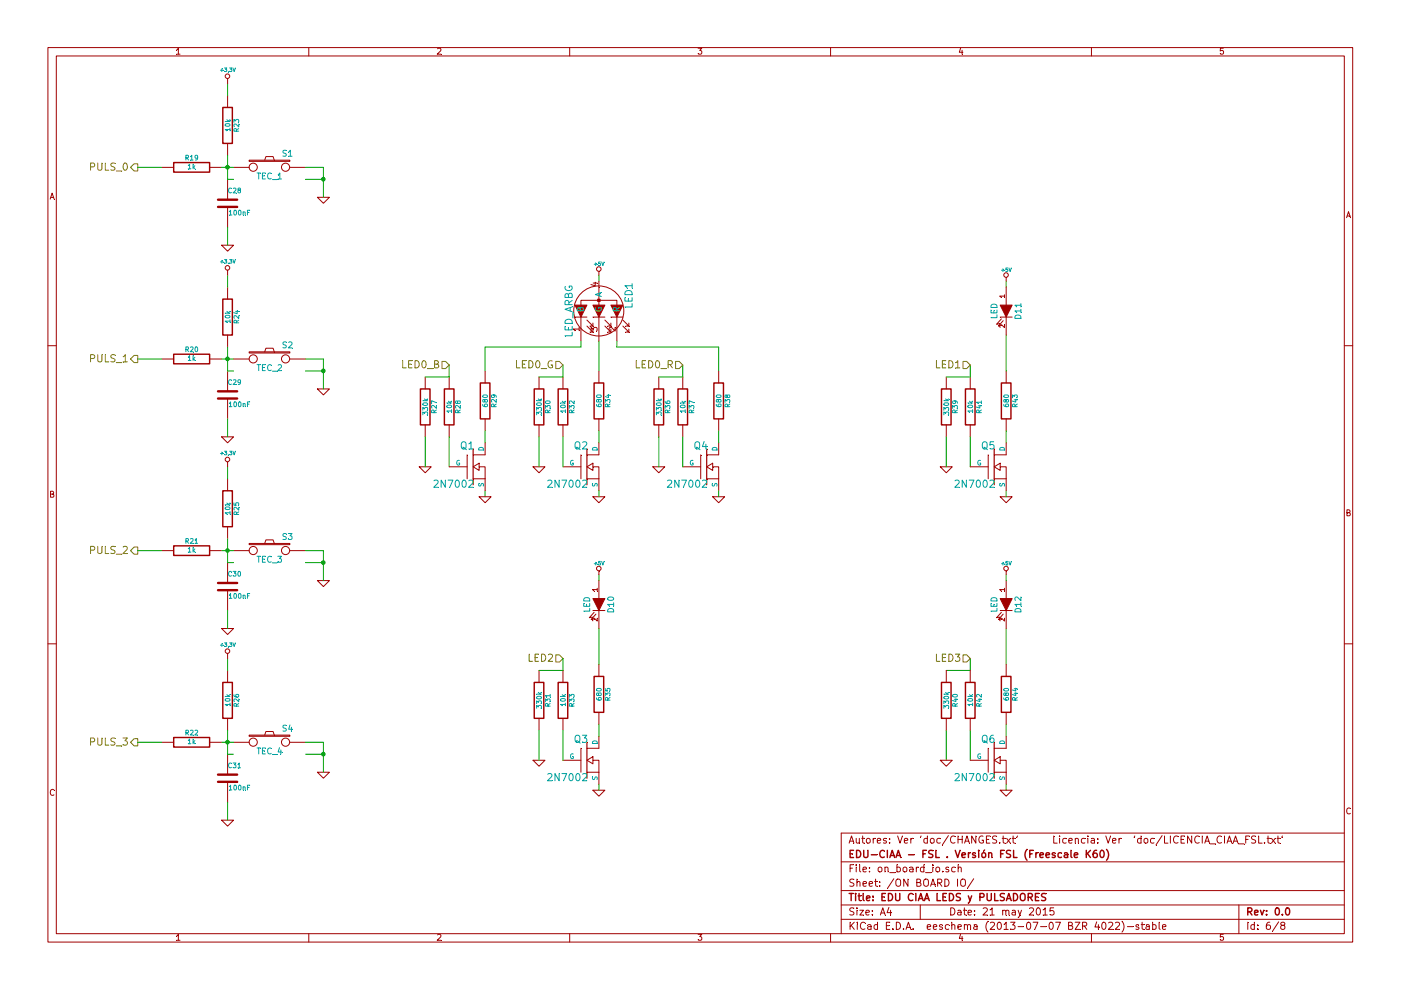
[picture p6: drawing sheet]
EESchema Schematic File Version 2
LIBS:edu-ciaa-fsl
LIBS:EDU_CIAA_K60-cache
EELAYER 27 0
EELAYER END
$Descr A4 11693 8268
encoding utf-8
Sheet 6 8
Title "EDU CIAA LEDS y PULSADORES"
Date "21 may 2015"
Rev "0.0"
Comp "EDU-CIAA - FSL . Versión FSL (Freescale K60)"
Comment1 "Autores: Ver 'doc/CHANGES.txt'      Licencia: Ver  'doc/LICENCIA_CIAA_FSL.txt'"
Comment2 ""
Comment3 ""
Comment4 ""
$EndDescr
$Comp
L SW_PUSH S1
U 1 1
P 2250 1400
F 0 "S1" H 2400 1510 50  0000 C CNN
F 1 "TEC_1" H 2250 1320 50  0000 C CNN
F 2 "PUSH_SWITCH_THT" H 2250 1400 60  0001 C CNN
F 3 "ENG_CD_1825910_C7_baseFilename.pdf" H 2250 1400 60  0001 C CNN
F 4 "SWITCH TACTILE SPST-NO 0.05A 24V" H 2250 1400 60  0001 C CNN "Descripción"
F 5 "TE Connectivity" H 2250 1400 60  0001 C CNN "Fabricante"
F 6 "1825910-7" H 2250 1400 60  0001 C CNN "Nro de parte"
F 7 "../PCN/EDU-NXP/Datasheets" H 2250 1400 60  0001 C CNN "Path datasheet"
F 8 "450-1804-ND" H 2250 1400 60  0001 C CNN "Digikey"
F 9 "~" H 2250 1400 60  0001 C CNN "Footprint"
	1    2250 1400
	1    0    0    -1  
$EndComp
Text HLabel 1150 1400 0    60   Output ~ 0
PULS_0
$Comp
L R R19
U 1 1
P 1600 1400
F 0 "R19" V 1680 1400 40  0000 C CNN
F 1 "1k" V 1607 1401 40  0000 C CNN
F 2 "SM0805" V 5430 4400 30  0001 C CNN
F 3 "RC0805 Pb Free.pdf" H 5500 4400 30  0001 C CNN
F 4 "RES 1K OHM 1/8W 5% 0805 SMD" V 5500 4400 60  0001 C CNN "Descripción"
F 5 "Yageo" V 5500 4400 60  0001 C CNN "Fabricante"
F 6 "RC0805JR-071KL" V 5500 4400 60  0001 C CNN "Nro de parte"
F 7 "..PCB/EDU-NXP/Datasheets" V 5500 4400 60  0001 C CNN "Path datasheet"
F 8 "311-1.0KARCT-ND" V 5500 4400 60  0001 C CNN "Digikey"
F 9 "0805" V 5500 4400 60  0001 C CNN "Footprint"
	1    1600 1400
	0    -1   -1   0   
$EndComp
Wire Wire Line
	1850 1400 1950 1400
Wire Wire Line
	1350 1400 1150 1400
Text HLabel 4700 5500 0    60   Input ~ 0
LED2
$Comp
L GND #PWR094
U 1 1
P 1900 2050
F 0 "#PWR094" H 1900 2050 30  0001 C CNN
F 1 "GND" H 1900 1980 30  0001 C CNN
F 2 "" H 1900 2050 60  0000 C CNN
F 3 "" H 1900 2050 60  0000 C CNN
	1    1900 2050
	1    0    0    -1  
$EndComp
$Comp
L R R23
U 1 1
P 1900 1050
F 0 "R23" V 1980 1050 40  0000 C CNN
F 1 "10k" V 1907 1051 40  0000 C CNN
F 2 "SM0805" V 1230 4900 30  0001 C CNN
F 3 "AOA0000CE1.pdf" H 1300 4900 30  0001 C CNN
F 4 "RES 10K OHM 1/8W 5% 0805 SMD" V 1300 4900 60  0001 C CNN "Descripción"
F 5 "Panasonic Electronic Components" V 1300 4900 60  0001 C CNN "Fabricante"
F 6 "ERJ-6GEYJ103V" V 1300 4900 60  0001 C CNN "Nro de parte"
F 7 "..PCB/EDU-NXP/Datasheets" V 1300 4900 60  0001 C CNN "Path datasheet"
F 8 "P10KACT-ND" V 1300 4900 60  0001 C CNN "Digikey"
F 9 "0805" V 1300 4900 60  0001 C CNN "Footprint"
	1    1900 1050
	1    0    0    -1  
$EndComp
$Comp
L C C28
U 1 1
P 1900 1700
F 0 "C28" H 1900 1800 40  0000 L CNN
F 1 "100nF" H 1906 1615 40  0000 L CNN
F 2 "c_0805" H 1238 5700 30  0001 C CNN
F 3 "KEM_C1002_X7R_SMD.pdf" H 1200 5850 60  0001 C CNN
F 4 "CAP CER 0.1UF 16V 10% X7R 0805" H 1200 5850 60  0001 C CNN "Descripción"
F 5 "Kemet" H 1200 5850 60  0001 C CNN "Fabricante"
F 6 "C0805C104K4RACTU" H 1200 5850 60  0001 C CNN "Nro de Parte"
F 7 "..PCB/EDU-NXP/Datasheets" H 1200 5850 60  0001 C CNN "Path datasheet"
F 8 "399-1167-1-ND" H 1200 5850 60  0001 C CNN "Digikey"
F 9 "0805" H 1200 5850 60  0001 C CNN "Footprint"
	1    1900 1700
	1    0    0    -1  
$EndComp
Wire Wire Line
	1900 1900 1900 2050
$Comp
L GND #PWR095
U 1 1
P 2700 1650
F 0 "#PWR095" H 2700 1650 30  0001 C CNN
F 1 "GND" H 2700 1580 30  0001 C CNN
F 2 "" H 2700 1650 60  0000 C CNN
F 3 "" H 2700 1650 60  0000 C CNN
	1    2700 1650
	1    0    0    -1  
$EndComp
Wire Wire Line
	2550 1400 2700 1400
Wire Wire Line
	2700 1400 2700 1650
Wire Wire Line
	1900 1300 1900 1500
Connection ~ 1900 1400
Wire Wire Line
	1900 800  1900 700 
$Comp
L +3,3V #PWR096
U 1 1
P 1900 700
F 0 "#PWR096" H 1900 660 30  0001 C CNN
F 1 "+3,3V" H 1900 810 30  0000 C CNN
F 2 "" H 1900 700 60  0000 C CNN
F 3 "" H 1900 700 60  0000 C CNN
	1    1900 700 
	1    0    0    -1  
$EndComp
$Comp
L SW_PUSH S2
U 1 1
P 2250 3000
F 0 "S2" H 2400 3110 50  0000 C CNN
F 1 "TEC_2" H 2250 2920 50  0000 C CNN
F 2 "PUSH_SWITCH_THT" H 2250 1400 60  0001 C CNN
F 3 "ENG_CD_1825910_C7_baseFilename.pdf" H 2250 1400 60  0001 C CNN
F 4 "SWITCH TACTILE SPST-NO 0.05A 24V" H 2250 1400 60  0001 C CNN "Descripción"
F 5 "TE Connectivity" H 2250 1400 60  0001 C CNN "Fabricante"
F 6 "1825910-7" H 2250 1400 60  0001 C CNN "Nro de parte"
F 7 "../PCN/EDU-NXP/Datasheets" H 2250 1400 60  0001 C CNN "Path datasheet"
F 8 "450-1804-ND" H 2250 1400 60  0001 C CNN "Digikey"
F 9 "~" H 2250 1400 60  0001 C CNN "Footprint"
	1    2250 3000
	1    0    0    -1  
$EndComp
Text HLabel 1150 3000 0    60   Output ~ 0
PULS_1
$Comp
L R R20
U 1 1
P 1600 3000
F 0 "R20" V 1680 3000 40  0000 C CNN
F 1 "1k" V 1607 3001 40  0000 C CNN
F 2 "SM0805" V 5430 4400 30  0001 C CNN
F 3 "RC0805 Pb Free.pdf" H 5500 4400 30  0001 C CNN
F 4 "RES 1K OHM 1/8W 5% 0805 SMD" V 5500 4400 60  0001 C CNN "Descripción"
F 5 "Yageo" V 5500 4400 60  0001 C CNN "Fabricante"
F 6 "RC0805JR-071KL" V 5500 4400 60  0001 C CNN "Nro de parte"
F 7 "..PCB/EDU-NXP/Datasheets" V 5500 4400 60  0001 C CNN "Path datasheet"
F 8 "311-1.0KARCT-ND" V 5500 4400 60  0001 C CNN "Digikey"
F 9 "0805" V 5500 4400 60  0001 C CNN "Footprint"
	1    1600 3000
	0    -1   -1   0   
$EndComp
Wire Wire Line
	1850 3000 1950 3000
Wire Wire Line
	1350 3000 1150 3000
$Comp
L GND #PWR097
U 1 1
P 1900 3650
F 0 "#PWR097" H 1900 3650 30  0001 C CNN
F 1 "GND" H 1900 3580 30  0001 C CNN
F 2 "" H 1900 3650 60  0000 C CNN
F 3 "" H 1900 3650 60  0000 C CNN
	1    1900 3650
	1    0    0    -1  
$EndComp
$Comp
L R R24
U 1 1
P 1900 2650
F 0 "R24" V 1980 2650 40  0000 C CNN
F 1 "10k" V 1907 2651 40  0000 C CNN
F 2 "SM0805" V 1230 4900 30  0001 C CNN
F 3 "AOA0000CE1.pdf" H 1300 4900 30  0001 C CNN
F 4 "RES 10K OHM 1/8W 5% 0805 SMD" V 1300 4900 60  0001 C CNN "Descripción"
F 5 "Panasonic Electronic Components" V 1300 4900 60  0001 C CNN "Fabricante"
F 6 "ERJ-6GEYJ103V" V 1300 4900 60  0001 C CNN "Nro de parte"
F 7 "..PCB/EDU-NXP/Datasheets" V 1300 4900 60  0001 C CNN "Path datasheet"
F 8 "P10KACT-ND" V 1300 4900 60  0001 C CNN "Digikey"
F 9 "0805" V 1300 4900 60  0001 C CNN "Footprint"
	1    1900 2650
	1    0    0    -1  
$EndComp
$Comp
L C C29
U 1 1
P 1900 3300
F 0 "C29" H 1900 3400 40  0000 L CNN
F 1 "100nF" H 1906 3215 40  0000 L CNN
F 2 "c_0805" H 1238 5700 30  0001 C CNN
F 3 "KEM_C1002_X7R_SMD.pdf" H 1200 5850 60  0001 C CNN
F 4 "CAP CER 0.1UF 16V 10% X7R 0805" H 1200 5850 60  0001 C CNN "Descripción"
F 5 "Kemet" H 1200 5850 60  0001 C CNN "Fabricante"
F 6 "C0805C104K4RACTU" H 1200 5850 60  0001 C CNN "Nro de Parte"
F 7 "..PCB/EDU-NXP/Datasheets" H 1200 5850 60  0001 C CNN "Path datasheet"
F 8 "399-1167-1-ND" H 1200 5850 60  0001 C CNN "Digikey"
F 9 "0805" H 1200 5850 60  0001 C CNN "Footprint"
	1    1900 3300
	1    0    0    -1  
$EndComp
Wire Wire Line
	1900 3500 1900 3650
$Comp
L GND #PWR098
U 1 1
P 2700 3250
F 0 "#PWR098" H 2700 3250 30  0001 C CNN
F 1 "GND" H 2700 3180 30  0001 C CNN
F 2 "" H 2700 3250 60  0000 C CNN
F 3 "" H 2700 3250 60  0000 C CNN
	1    2700 3250
	1    0    0    -1  
$EndComp
Wire Wire Line
	2550 3000 2700 3000
Wire Wire Line
	2700 3000 2700 3250
Wire Wire Line
	1900 2900 1900 3100
Connection ~ 1900 3000
Wire Wire Line
	1900 2400 1900 2300
$Comp
L +3,3V #PWR099
U 1 1
P 1900 2300
F 0 "#PWR099" H 1900 2260 30  0001 C CNN
F 1 "+3,3V" H 1900 2410 30  0000 C CNN
F 2 "" H 1900 2300 60  0000 C CNN
F 3 "" H 1900 2300 60  0000 C CNN
	1    1900 2300
	1    0    0    -1  
$EndComp
$Comp
L SW_PUSH S3
U 1 1
P 2250 4600
F 0 "S3" H 2400 4710 50  0000 C CNN
F 1 "TEC_3" H 2250 4520 50  0000 C CNN
F 2 "PUSH_SWITCH_THT" H 2250 1400 60  0001 C CNN
F 3 "ENG_CD_1825910_C7_baseFilename.pdf" H 2250 1400 60  0001 C CNN
F 4 "SWITCH TACTILE SPST-NO 0.05A 24V" H 2250 1400 60  0001 C CNN "Descripción"
F 5 "TE Connectivity" H 2250 1400 60  0001 C CNN "Fabricante"
F 6 "1825910-7" H 2250 1400 60  0001 C CNN "Nro de parte"
F 7 "../PCN/EDU-NXP/Datasheets" H 2250 1400 60  0001 C CNN "Path datasheet"
F 8 "450-1804-ND" H 2250 1400 60  0001 C CNN "Digikey"
F 9 "~" H 2250 1400 60  0001 C CNN "Footprint"
	1    2250 4600
	1    0    0    -1  
$EndComp
Text HLabel 1150 4600 0    60   Output ~ 0
PULS_2
$Comp
L R R21
U 1 1
P 1600 4600
F 0 "R21" V 1680 4600 40  0000 C CNN
F 1 "1k" V 1607 4601 40  0000 C CNN
F 2 "SM0805" V 5430 4400 30  0001 C CNN
F 3 "RC0805 Pb Free.pdf" H 5500 4400 30  0001 C CNN
F 4 "RES 1K OHM 1/8W 5% 0805 SMD" V 5500 4400 60  0001 C CNN "Descripción"
F 5 "Yageo" V 5500 4400 60  0001 C CNN "Fabricante"
F 6 "RC0805JR-071KL" V 5500 4400 60  0001 C CNN "Nro de parte"
F 7 "..PCB/EDU-NXP/Datasheets" V 5500 4400 60  0001 C CNN "Path datasheet"
F 8 "311-1.0KARCT-ND" V 5500 4400 60  0001 C CNN "Digikey"
F 9 "0805" V 5500 4400 60  0001 C CNN "Footprint"
	1    1600 4600
	0    -1   -1   0   
$EndComp
Wire Wire Line
	1850 4600 1950 4600
Wire Wire Line
	1350 4600 1150 4600
$Comp
L GND #PWR0100
U 1 1
P 1900 5250
F 0 "#PWR0100" H 1900 5250 30  0001 C CNN
F 1 "GND" H 1900 5180 30  0001 C CNN
F 2 "" H 1900 5250 60  0000 C CNN
F 3 "" H 1900 5250 60  0000 C CNN
	1    1900 5250
	1    0    0    -1  
$EndComp
$Comp
L R R25
U 1 1
P 1900 4250
F 0 "R25" V 1980 4250 40  0000 C CNN
F 1 "10k" V 1907 4251 40  0000 C CNN
F 2 "SM0805" V 1230 4900 30  0001 C CNN
F 3 "AOA0000CE1.pdf" H 1300 4900 30  0001 C CNN
F 4 "RES 10K OHM 1/8W 5% 0805 SMD" V 1300 4900 60  0001 C CNN "Descripción"
F 5 "Panasonic Electronic Components" V 1300 4900 60  0001 C CNN "Fabricante"
F 6 "ERJ-6GEYJ103V" V 1300 4900 60  0001 C CNN "Nro de parte"
F 7 "..PCB/EDU-NXP/Datasheets" V 1300 4900 60  0001 C CNN "Path datasheet"
F 8 "P10KACT-ND" V 1300 4900 60  0001 C CNN "Digikey"
F 9 "0805" V 1300 4900 60  0001 C CNN "Footprint"
	1    1900 4250
	1    0    0    -1  
$EndComp
$Comp
L C C30
U 1 1
P 1900 4900
F 0 "C30" H 1900 5000 40  0000 L CNN
F 1 "100nF" H 1906 4815 40  0000 L CNN
F 2 "c_0805" H 1238 5700 30  0001 C CNN
F 3 "KEM_C1002_X7R_SMD.pdf" H 1200 5850 60  0001 C CNN
F 4 "CAP CER 0.1UF 16V 10% X7R 0805" H 1200 5850 60  0001 C CNN "Descripción"
F 5 "Kemet" H 1200 5850 60  0001 C CNN "Fabricante"
F 6 "C0805C104K4RACTU" H 1200 5850 60  0001 C CNN "Nro de Parte"
F 7 "..PCB/EDU-NXP/Datasheets" H 1200 5850 60  0001 C CNN "Path datasheet"
F 8 "399-1167-1-ND" H 1200 5850 60  0001 C CNN "Digikey"
F 9 "0805" H 1200 5850 60  0001 C CNN "Footprint"
	1    1900 4900
	1    0    0    -1  
$EndComp
Wire Wire Line
	1900 5100 1900 5250
$Comp
L GND #PWR0101
U 1 1
P 2700 4850
F 0 "#PWR0101" H 2700 4850 30  0001 C CNN
F 1 "GND" H 2700 4780 30  0001 C CNN
F 2 "" H 2700 4850 60  0000 C CNN
F 3 "" H 2700 4850 60  0000 C CNN
	1    2700 4850
	1    0    0    -1  
$EndComp
Wire Wire Line
	2550 4600 2700 4600
Wire Wire Line
	2700 4600 2700 4850
Wire Wire Line
	1900 4500 1900 4700
Connection ~ 1900 4600
Wire Wire Line
	1900 4000 1900 3900
$Comp
L +3,3V #PWR0102
U 1 1
P 1900 3900
F 0 "#PWR0102" H 1900 3860 30  0001 C CNN
F 1 "+3,3V" H 1900 4010 30  0000 C CNN
F 2 "" H 1900 3900 60  0000 C CNN
F 3 "" H 1900 3900 60  0000 C CNN
	1    1900 3900
	1    0    0    -1  
$EndComp
$Comp
L SW_PUSH S4
U 1 1
P 2250 6200
F 0 "S4" H 2400 6310 50  0000 C CNN
F 1 "TEC_4" H 2250 6120 50  0000 C CNN
F 2 "PUSH_SWITCH_THT" H 2250 1400 60  0001 C CNN
F 3 "ENG_CD_1825910_C7_baseFilename.pdf" H 2250 1400 60  0001 C CNN
F 4 "SWITCH TACTILE SPST-NO 0.05A 24V" H 2250 1400 60  0001 C CNN "Descripción"
F 5 "TE Connectivity" H 2250 1400 60  0001 C CNN "Fabricante"
F 6 "1825910-7" H 2250 1400 60  0001 C CNN "Nro de parte"
F 7 "../PCN/EDU-NXP/Datasheets" H 2250 1400 60  0001 C CNN "Path datasheet"
F 8 "450-1804-ND" H 2250 1400 60  0001 C CNN "Digikey"
F 9 "~" H 2250 1400 60  0001 C CNN "Footprint"
	1    2250 6200
	1    0    0    -1  
$EndComp
Text HLabel 1150 6200 0    60   Output ~ 0
PULS_3
$Comp
L R R22
U 1 1
P 1600 6200
F 0 "R22" V 1680 6200 40  0000 C CNN
F 1 "1k" V 1607 6201 40  0000 C CNN
F 2 "SM0805" V 5430 4400 30  0001 C CNN
F 3 "RC0805 Pb Free.pdf" H 5500 4400 30  0001 C CNN
F 4 "RES 1K OHM 1/8W 5% 0805 SMD" V 5500 4400 60  0001 C CNN "Descripción"
F 5 "Yageo" V 5500 4400 60  0001 C CNN "Fabricante"
F 6 "RC0805JR-071KL" V 5500 4400 60  0001 C CNN "Nro de parte"
F 7 "..PCB/EDU-NXP/Datasheets" V 5500 4400 60  0001 C CNN "Path datasheet"
F 8 "311-1.0KARCT-ND" V 5500 4400 60  0001 C CNN "Digikey"
F 9 "0805" V 5500 4400 60  0001 C CNN "Footprint"
	1    1600 6200
	0    -1   -1   0   
$EndComp
Wire Wire Line
	1850 6200 1950 6200
Wire Wire Line
	1350 6200 1150 6200
$Comp
L GND #PWR0103
U 1 1
P 1900 6850
F 0 "#PWR0103" H 1900 6850 30  0001 C CNN
F 1 "GND" H 1900 6780 30  0001 C CNN
F 2 "" H 1900 6850 60  0000 C CNN
F 3 "" H 1900 6850 60  0000 C CNN
	1    1900 6850
	1    0    0    -1  
$EndComp
$Comp
L R R26
U 1 1
P 1900 5850
F 0 "R26" V 1980 5850 40  0000 C CNN
F 1 "10k" V 1907 5851 40  0000 C CNN
F 2 "SM0805" V 1230 4900 30  0001 C CNN
F 3 "AOA0000CE1.pdf" H 1300 4900 30  0001 C CNN
F 4 "RES 10K OHM 1/8W 5% 0805 SMD" V 1300 4900 60  0001 C CNN "Descripción"
F 5 "Panasonic Electronic Components" V 1300 4900 60  0001 C CNN "Fabricante"
F 6 "ERJ-6GEYJ103V" V 1300 4900 60  0001 C CNN "Nro de parte"
F 7 "..PCB/EDU-NXP/Datasheets" V 1300 4900 60  0001 C CNN "Path datasheet"
F 8 "P10KACT-ND" V 1300 4900 60  0001 C CNN "Digikey"
F 9 "0805" V 1300 4900 60  0001 C CNN "Footprint"
	1    1900 5850
	1    0    0    -1  
$EndComp
$Comp
L C C31
U 1 1
P 1900 6500
F 0 "C31" H 1900 6600 40  0000 L CNN
F 1 "100nF" H 1906 6415 40  0000 L CNN
F 2 "c_0805" H 1238 5700 30  0001 C CNN
F 3 "KEM_C1002_X7R_SMD.pdf" H 1200 5850 60  0001 C CNN
F 4 "CAP CER 0.1UF 16V 10% X7R 0805" H 1200 5850 60  0001 C CNN "Descripción"
F 5 "Kemet" H 1200 5850 60  0001 C CNN "Fabricante"
F 6 "C0805C104K4RACTU" H 1200 5850 60  0001 C CNN "Nro de Parte"
F 7 "..PCB/EDU-NXP/Datasheets" H 1200 5850 60  0001 C CNN "Path datasheet"
F 8 "399-1167-1-ND" H 1200 5850 60  0001 C CNN "Digikey"
F 9 "0805" H 1200 5850 60  0001 C CNN "Footprint"
	1    1900 6500
	1    0    0    -1  
$EndComp
Wire Wire Line
	1900 6700 1900 6850
$Comp
L GND #PWR0104
U 1 1
P 2700 6450
F 0 "#PWR0104" H 2700 6450 30  0001 C CNN
F 1 "GND" H 2700 6380 30  0001 C CNN
F 2 "" H 2700 6450 60  0000 C CNN
F 3 "" H 2700 6450 60  0000 C CNN
	1    2700 6450
	1    0    0    -1  
$EndComp
Wire Wire Line
	2550 6200 2700 6200
Wire Wire Line
	2700 6200 2700 6450
Wire Wire Line
	1900 6100 1900 6300
Connection ~ 1900 6200
Wire Wire Line
	1900 5600 1900 5500
$Comp
L +3,3V #PWR0105
U 1 1
P 1900 5500
F 0 "#PWR0105" H 1900 5460 30  0001 C CNN
F 1 "+3,3V" H 1900 5610 30  0000 C CNN
F 2 "" H 1900 5500 60  0000 C CNN
F 3 "" H 1900 5500 60  0000 C CNN
	1    1900 5500
	1    0    0    -1  
$EndComp
$Comp
L R R41
U 1 1
P 8100 3400
F 0 "R41" V 8180 3400 40  0000 C CNN
F 1 "10k" V 8107 3401 40  0000 C CNN
F 2 "SM0805" V 1230 4900 30  0001 C CNN
F 3 "AOA0000CE1.pdf" H 1300 4900 30  0001 C CNN
F 4 "RES 10K OHM 1/8W 5% 0805 SMD" V 1300 4900 60  0001 C CNN "Descripción"
F 5 "Panasonic Electronic Components" V 1300 4900 60  0001 C CNN "Fabricante"
F 6 "ERJ-6GEYJ103V" V 1300 4900 60  0001 C CNN "Nro de parte"
F 7 "..PCB/EDU-NXP/Datasheets" V 1300 4900 60  0001 C CNN "Path datasheet"
F 8 "P10KACT-ND" V 1300 4900 60  0001 C CNN "Digikey"
F 9 "0805" V 1300 4900 60  0001 C CNN "Footprint"
	1    8100 3400
	1    0    0    -1  
$EndComp
$Comp
L GND #PWR0106
U 1 1
P 8400 4150
F 0 "#PWR0106" H 8400 4150 30  0001 C CNN
F 1 "GND" H 8400 4080 30  0001 C CNN
F 2 "" H 8400 4150 60  0000 C CNN
F 3 "" H 8400 4150 60  0000 C CNN
	1    8400 4150
	1    0    0    -1  
$EndComp
Wire Wire Line
	8400 4100 8400 4150
$Comp
L R R43
U 1 1
P 8400 3350
F 0 "R43" V 8480 3350 40  0000 C CNN
F 1 "680" V 8407 3351 40  0000 C CNN
F 2 "SM0805" V 3980 3350 30  0001 C CNN
F 3 "RR Series Resistor Specifications.pdf" H 4050 3350 30  0001 C CNN
F 4 "RES 680 OHM 1/10W .5% 0805 SMD" V 4050 3350 60  0001 C CNN "Descripción"
F 5 "Susumu" V 4050 3350 60  0001 C CNN "Fabricante"
F 6 "RR1220P-681-D" V 4050 3350 60  0001 C CNN "Nro de parte"
F 7 "..PCB/EDU-NXP/Datasheets" V 4050 3350 60  0001 C CNN "Path datasheet"
F 8 "RR12P680DCT-ND" V 4050 3350 60  0001 C CNN "Digikey"
F 9 "0805" V 4050 3350 60  0001 C CNN "Footprint"
	1    8400 3350
	1    0    0    -1  
$EndComp
Wire Wire Line
	8400 3700 8400 3600
Wire Wire Line
	8400 2800 8400 3100
Wire Wire Line
	8100 3900 8100 3650
Wire Wire Line
	8100 3050 8100 3150
$Comp
L R R28
U 1 1
P 3750 3400
F 0 "R28" V 3830 3400 40  0000 C CNN
F 1 "10k" V 3757 3401 40  0000 C CNN
F 2 "SM0805" V 1230 4900 30  0001 C CNN
F 3 "AOA0000CE1.pdf" H 1300 4900 30  0001 C CNN
F 4 "RES 10K OHM 1/8W 5% 0805 SMD" V 1300 4900 60  0001 C CNN "Descripción"
F 5 "Panasonic Electronic Components" V 1300 4900 60  0001 C CNN "Fabricante"
F 6 "ERJ-6GEYJ103V" V 1300 4900 60  0001 C CNN "Nro de parte"
F 7 "..PCB/EDU-NXP/Datasheets" V 1300 4900 60  0001 C CNN "Path datasheet"
F 8 "P10KACT-ND" V 1300 4900 60  0001 C CNN "Digikey"
F 9 "0805" V 1300 4900 60  0001 C CNN "Footprint"
	1    3750 3400
	1    0    0    -1  
$EndComp
$Comp
L R R29
U 1 1
P 4050 3350
F 0 "R29" V 4130 3350 40  0000 C CNN
F 1 "680" V 4057 3351 40  0000 C CNN
F 2 "SM0805" V 3980 3350 30  0001 C CNN
F 3 "RR Series Resistor Specifications.pdf" H 4050 3350 30  0001 C CNN
F 4 "RES 680 OHM 1/10W .5% 0805 SMD" V 4050 3350 60  0001 C CNN "Descripción"
F 5 "Susumu" V 4050 3350 60  0001 C CNN "Fabricante"
F 6 "RR1220P-681-D" V 4050 3350 60  0001 C CNN "Nro de parte"
F 7 "..PCB/EDU-NXP/Datasheets" V 4050 3350 60  0001 C CNN "Path datasheet"
F 8 "RR12P680DCT-ND" V 4050 3350 60  0001 C CNN "Digikey"
F 9 "0805" V 4050 3350 60  0001 C CNN "Footprint"
	1    4050 3350
	1    0    0    -1  
$EndComp
Wire Wire Line
	4050 3700 4050 3600
Wire Wire Line
	4050 2900 4050 3100
Wire Wire Line
	3750 3900 3750 3650
Wire Wire Line
	3750 3050 3750 3150
$Comp
L MOSFET_N Q2
U 1 1
P 4900 3900
F 0 "Q2" H 4910 4070 60  0000 R CNN
F 1 "2N7002" H 4910 3750 60  0000 R CNN
F 2 "SOT23GDS" H 4900 3900 60  0001 C CNN
F 3 "2N7000.pdf" H 3950 3900 60  0001 C CNN
F 4 "MOSFET N-CH 60V 115MA SOT-23" H 3950 3900 60  0001 C CNN "Descripción"
F 5 "Fairchild Semiconductor" H 3950 3900 60  0001 C CNN "Fabricante"
F 6 "2N7002" H 3950 3900 60  0001 C CNN "Nro de parte"
F 7 "..PCB/EDU-NXP/Datasheets" H 3950 3900 60  0001 C CNN "Path datasheet"
F 8 "2N7002NCT-ND" H 3950 3900 60  0001 C CNN "Digikey"
F 9 "SOT-23" H 3950 3900 60  0001 C CNN "Footprint"
	1    4900 3900
	1    0    0    -1  
$EndComp
$Comp
L R R32
U 1 1
P 4700 3400
F 0 "R32" V 4780 3400 40  0000 C CNN
F 1 "10k" V 4707 3401 40  0000 C CNN
F 2 "SM0805" V 1230 4900 30  0001 C CNN
F 3 "AOA0000CE1.pdf" H 1300 4900 30  0001 C CNN
F 4 "RES 10K OHM 1/8W 5% 0805 SMD" V 1300 4900 60  0001 C CNN "Descripción"
F 5 "Panasonic Electronic Components" V 1300 4900 60  0001 C CNN "Fabricante"
F 6 "ERJ-6GEYJ103V" V 1300 4900 60  0001 C CNN "Nro de parte"
F 7 "..PCB/EDU-NXP/Datasheets" V 1300 4900 60  0001 C CNN "Path datasheet"
F 8 "P10KACT-ND" V 1300 4900 60  0001 C CNN "Digikey"
F 9 "0805" V 1300 4900 60  0001 C CNN "Footprint"
	1    4700 3400
	1    0    0    -1  
$EndComp
$Comp
L GND #PWR0107
U 1 1
P 5000 4150
F 0 "#PWR0107" H 5000 4150 30  0001 C CNN
F 1 "GND" H 5000 4080 30  0001 C CNN
F 2 "" H 5000 4150 60  0000 C CNN
F 3 "" H 5000 4150 60  0000 C CNN
	1    5000 4150
	1    0    0    -1  
$EndComp
Wire Wire Line
	5000 4100 5000 4150
$Comp
L R R34
U 1 1
P 5000 3350
F 0 "R34" V 5080 3350 40  0000 C CNN
F 1 "680" V 5007 3351 40  0000 C CNN
F 2 "SM0805" V 3980 3350 30  0001 C CNN
F 3 "RR Series Resistor Specifications.pdf" H 4050 3350 30  0001 C CNN
F 4 "RES 680 OHM 1/10W .5% 0805 SMD" V 4050 3350 60  0001 C CNN "Descripción"
F 5 "Susumu" V 4050 3350 60  0001 C CNN "Fabricante"
F 6 "RR1220P-681-D" V 4050 3350 60  0001 C CNN "Nro de parte"
F 7 "..PCB/EDU-NXP/Datasheets" V 4050 3350 60  0001 C CNN "Path datasheet"
F 8 "RR12P680DCT-ND" V 4050 3350 60  0001 C CNN "Digikey"
F 9 "0805" V 4050 3350 60  0001 C CNN "Footprint"
	1    5000 3350
	1    0    0    -1  
$EndComp
Wire Wire Line
	5000 3700 5000 3600
Wire Wire Line
	5000 2850 5000 3100
Wire Wire Line
	4700 3900 4700 3650
Wire Wire Line
	4700 3050 4700 3150
$Comp
L MOSFET_N Q4
U 1 1
P 5900 3900
F 0 "Q4" H 5910 4070 60  0000 R CNN
F 1 "2N7002" H 5910 3750 60  0000 R CNN
F 2 "SOT23GDS" H 5900 3900 60  0001 C CNN
F 3 "2N7000.pdf" H 3950 3900 60  0001 C CNN
F 4 "MOSFET N-CH 60V 115MA SOT-23" H 3950 3900 60  0001 C CNN "Descripción"
F 5 "Fairchild Semiconductor" H 3950 3900 60  0001 C CNN "Fabricante"
F 6 "2N7002" H 3950 3900 60  0001 C CNN "Nro de parte"
F 7 "..PCB/EDU-NXP/Datasheets" H 3950 3900 60  0001 C CNN "Path datasheet"
F 8 "2N7002NCT-ND" H 3950 3900 60  0001 C CNN "Digikey"
F 9 "SOT-23" H 3950 3900 60  0001 C CNN "Footprint"
	1    5900 3900
	1    0    0    -1  
$EndComp
$Comp
L R R37
U 1 1
P 5700 3400
F 0 "R37" V 5780 3400 40  0000 C CNN
F 1 "10k" V 5707 3401 40  0000 C CNN
F 2 "SM0805" V 1230 4900 30  0001 C CNN
F 3 "AOA0000CE1.pdf" H 1300 4900 30  0001 C CNN
F 4 "RES 10K OHM 1/8W 5% 0805 SMD" V 1300 4900 60  0001 C CNN "Descripción"
F 5 "Panasonic Electronic Components" V 1300 4900 60  0001 C CNN "Fabricante"
F 6 "ERJ-6GEYJ103V" V 1300 4900 60  0001 C CNN "Nro de parte"
F 7 "..PCB/EDU-NXP/Datasheets" V 1300 4900 60  0001 C CNN "Path datasheet"
F 8 "P10KACT-ND" V 1300 4900 60  0001 C CNN "Digikey"
F 9 "0805" V 1300 4900 60  0001 C CNN "Footprint"
	1    5700 3400
	1    0    0    -1  
$EndComp
$Comp
L GND #PWR0108
U 1 1
P 6000 4150
F 0 "#PWR0108" H 6000 4150 30  0001 C CNN
F 1 "GND" H 6000 4080 30  0001 C CNN
F 2 "" H 6000 4150 60  0000 C CNN
F 3 "" H 6000 4150 60  0000 C CNN
	1    6000 4150
	1    0    0    -1  
$EndComp
Wire Wire Line
	6000 4100 6000 4150
$Comp
L R R38
U 1 1
P 6000 3350
F 0 "R38" V 6080 3350 40  0000 C CNN
F 1 "680" V 6007 3351 40  0000 C CNN
F 2 "SM0805" V 3980 3350 30  0001 C CNN
F 3 "RR Series Resistor Specifications.pdf" H 4050 3350 30  0001 C CNN
F 4 "RES 680 OHM 1/10W .5% 0805 SMD" V 4050 3350 60  0001 C CNN "Descripción"
F 5 "Susumu" V 4050 3350 60  0001 C CNN "Fabricante"
F 6 "RR1220P-681-D" V 4050 3350 60  0001 C CNN "Nro de parte"
F 7 "..PCB/EDU-NXP/Datasheets" V 4050 3350 60  0001 C CNN "Path datasheet"
F 8 "RR12P680DCT-ND" V 4050 3350 60  0001 C CNN "Digikey"
F 9 "0805" V 4050 3350 60  0001 C CNN "Footprint"
	1    6000 3350
	1    0    0    -1  
$EndComp
Wire Wire Line
	6000 3700 6000 3600
Wire Wire Line
	6000 2900 6000 3100
Wire Wire Line
	5000 2350 5000 2300
$Comp
L +5V #PWR0109
U 1 1
P 5000 2300
F 0 "#PWR0109" H 5000 2390 20  0001 C CNN
F 1 "+5V" H 5000 2390 30  0000 C CNN
F 2 "" H 5000 2300 60  0000 C CNN
F 3 "" H 5000 2300 60  0000 C CNN
	1    5000 2300
	1    0    0    -1  
$EndComp
Wire Wire Line
	5700 3900 5700 3650
Wire Wire Line
	5700 3050 5700 3150
$Comp
L MOSFET_N Q3
U 1 1
P 4900 6350
F 0 "Q3" H 4910 6520 60  0000 R CNN
F 1 "2N7002" H 4910 6200 60  0000 R CNN
F 2 "SOT23GDS" H 4900 6350 60  0001 C CNN
F 3 "2N7000.pdf" H 3950 3900 60  0001 C CNN
F 4 "MOSFET N-CH 60V 115MA SOT-23" H 3950 3900 60  0001 C CNN "Descripción"
F 5 "Fairchild Semiconductor" H 3950 3900 60  0001 C CNN "Fabricante"
F 6 "2N7002" H 3950 3900 60  0001 C CNN "Nro de parte"
F 7 "..PCB/EDU-NXP/Datasheets" H 3950 3900 60  0001 C CNN "Path datasheet"
F 8 "2N7002NCT-ND" H 3950 3900 60  0001 C CNN "Digikey"
F 9 "SOT-23" H 3950 3900 60  0001 C CNN "Footprint"
	1    4900 6350
	1    0    0    -1  
$EndComp
$Comp
L R R33
U 1 1
P 4700 5850
F 0 "R33" V 4780 5850 40  0000 C CNN
F 1 "10k" V 4707 5851 40  0000 C CNN
F 2 "SM0805" V 1230 4900 30  0001 C CNN
F 3 "AOA0000CE1.pdf" H 1300 4900 30  0001 C CNN
F 4 "RES 10K OHM 1/8W 5% 0805 SMD" V 1300 4900 60  0001 C CNN "Descripción"
F 5 "Panasonic Electronic Components" V 1300 4900 60  0001 C CNN "Fabricante"
F 6 "ERJ-6GEYJ103V" V 1300 4900 60  0001 C CNN "Nro de parte"
F 7 "..PCB/EDU-NXP/Datasheets" V 1300 4900 60  0001 C CNN "Path datasheet"
F 8 "P10KACT-ND" V 1300 4900 60  0001 C CNN "Digikey"
F 9 "0805" V 1300 4900 60  0001 C CNN "Footprint"
	1    4700 5850
	1    0    0    -1  
$EndComp
$Comp
L GND #PWR0110
U 1 1
P 5000 6600
F 0 "#PWR0110" H 5000 6600 30  0001 C CNN
F 1 "GND" H 5000 6530 30  0001 C CNN
F 2 "" H 5000 6600 60  0000 C CNN
F 3 "" H 5000 6600 60  0000 C CNN
	1    5000 6600
	1    0    0    -1  
$EndComp
Wire Wire Line
	5000 6550 5000 6600
$Comp
L R R35
U 1 1
P 5000 5800
F 0 "R35" V 5080 5800 40  0000 C CNN
F 1 "680" V 5007 5801 40  0000 C CNN
F 2 "SM0805" V 3980 3350 30  0001 C CNN
F 3 "RR Series Resistor Specifications.pdf" H 4050 3350 30  0001 C CNN
F 4 "RES 680 OHM 1/10W .5% 0805 SMD" V 4050 3350 60  0001 C CNN "Descripción"
F 5 "Susumu" V 4050 3350 60  0001 C CNN "Fabricante"
F 6 "RR1220P-681-D" V 4050 3350 60  0001 C CNN "Nro de parte"
F 7 "..PCB/EDU-NXP/Datasheets" V 4050 3350 60  0001 C CNN "Path datasheet"
F 8 "RR12P680DCT-ND" V 4050 3350 60  0001 C CNN "Digikey"
F 9 "0805" V 4050 3350 60  0001 C CNN "Footprint"
	1    5000 5800
	1    0    0    -1  
$EndComp
Wire Wire Line
	5000 6150 5000 6050
Wire Wire Line
	5000 5250 5000 5550
Wire Wire Line
	4700 6350 4700 6100
Wire Wire Line
	4700 5500 4700 5600
Wire Wire Line
	4050 4100 4050 4150
$Comp
L GND #PWR0111
U 1 1
P 4050 4150
F 0 "#PWR0111" H 4050 4150 30  0001 C CNN
F 1 "GND" H 4050 4080 30  0001 C CNN
F 2 "" H 4050 4150 60  0000 C CNN
F 3 "" H 4050 4150 60  0000 C CNN
	1    4050 4150
	1    0    0    -1  
$EndComp
$Comp
L LED_ARBG LED1
U 1 1
P 5000 2600
F 0 "LED1" H 4870 2850 60  0000 C CNN
F 1 "LED_ARBG" H 5000 2350 60  0000 C CNN
F 2 "PLCC-4" H 5000 2600 60  0001 C CNN
F 3 "S_110_LTST-C19FD1WT.pdf" H 5000 2600 60  0001 C CNN
F 4 "LED RGB 605/525/470NM DIFF SMD" H 5000 2600 60  0001 C CNN "Descripción"
F 5 "Lite-On Inc" H 5000 2600 60  0001 C CNN "Fabricante"
F 6 "LTST-C19FD1WT" H 5000 2600 60  0001 C CNN "Nro de parte"
F 7 "..PCB/EDU-NXP/Datasheets" H 5000 2600 60  0001 C CNN "Path datasheet"
F 8 "160-2022-1-ND" H 5000 2600 60  0001 C CNN "Digikey"
F 9 "PLCC-4" H 5000 2600 60  0001 C CNN "Footprint"
	1    5000 2600
	0    1    1    0   
$EndComp
Wire Wire Line
	4050 2900 4850 2900
Wire Wire Line
	4850 2900 4850 2850
Wire Wire Line
	5150 2850 5150 2900
Wire Wire Line
	5150 2900 6000 2900
Wire Wire Line
	8400 2400 8400 2350
$Comp
L +5V #PWR0112
U 1 1
P 8400 2350
F 0 "#PWR0112" H 8400 2440 20  0001 C CNN
F 1 "+5V" H 8400 2440 30  0000 C CNN
F 2 "" H 8400 2350 60  0000 C CNN
F 3 "" H 8400 2350 60  0000 C CNN
	1    8400 2350
	1    0    0    -1  
$EndComp
Wire Wire Line
	5000 4850 5000 4800
$Comp
L +5V #PWR0113
U 1 1
P 5000 4800
F 0 "#PWR0113" H 5000 4890 20  0001 C CNN
F 1 "+5V" H 5000 4890 30  0000 C CNN
F 2 "" H 5000 4800 60  0000 C CNN
F 3 "" H 5000 4800 60  0000 C CNN
	1    5000 4800
	1    0    0    -1  
$EndComp
Text HLabel 3750 3050 0    60   Input ~ 0
LED0_B
Text HLabel 4700 3050 0    60   Input ~ 0
LED0_G
Text HLabel 5700 3050 0    60   Input ~ 0
LED0_R
Text HLabel 8100 3050 0    60   Input ~ 0
LED1
$Comp
L R R30
U 1 1
P 4500 3400
F 0 "R30" V 4580 3400 40  0000 C CNN
F 1 "330k" V 4507 3401 40  0000 C CNN
F 2 "SM0805" V 3480 3400 30  0001 C CNN
F 3 "SEI-RMCF_RMCP.pdf" H 3550 3400 30  0001 C CNN
F 4 "RES 330K OHM 1/8W 5% 0805" V 3550 3400 60  0001 C CNN "Descripción"
F 5 "Stackpole Electronics Inc" V 3550 3400 60  0001 C CNN "Fabricante"
F 6 "RMCF0805JT330K" V 3550 3400 60  0001 C CNN "Nro de parte"
F 7 "..PCB/EDU-NXP/Datasheets" V 3550 3400 60  0001 C CNN "Path datasheet"
F 8 "RMCF0805JT330KCT-ND" V 3550 3400 60  0001 C CNN "Digikey"
F 9 "0805" V 3550 3400 60  0001 C CNN "Footprint"
	1    4500 3400
	1    0    0    -1  
$EndComp
$Comp
L GND #PWR0114
U 1 1
P 4500 3900
F 0 "#PWR0114" H 4500 3900 30  0001 C CNN
F 1 "GND" H 4500 3830 30  0001 C CNN
F 2 "" H 4500 3900 60  0000 C CNN
F 3 "" H 4500 3900 60  0000 C CNN
	1    4500 3900
	1    0    0    -1  
$EndComp
Wire Wire Line
	4500 3650 4500 3900
$Comp
L R R36
U 1 1
P 5500 3400
F 0 "R36" V 5580 3400 40  0000 C CNN
F 1 "330k" V 5507 3401 40  0000 C CNN
F 2 "SM0805" V 3480 3400 30  0001 C CNN
F 3 "SEI-RMCF_RMCP.pdf" H 3550 3400 30  0001 C CNN
F 4 "RES 330K OHM 1/8W 5% 0805" V 3550 3400 60  0001 C CNN "Descripción"
F 5 "Stackpole Electronics Inc" V 3550 3400 60  0001 C CNN "Fabricante"
F 6 "RMCF0805JT330K" V 3550 3400 60  0001 C CNN "Nro de parte"
F 7 "..PCB/EDU-NXP/Datasheets" V 3550 3400 60  0001 C CNN "Path datasheet"
F 8 "RMCF0805JT330KCT-ND" V 3550 3400 60  0001 C CNN "Digikey"
F 9 "0805" V 3550 3400 60  0001 C CNN "Footprint"
	1    5500 3400
	1    0    0    -1  
$EndComp
$Comp
L GND #PWR0115
U 1 1
P 5500 3900
F 0 "#PWR0115" H 5500 3900 30  0001 C CNN
F 1 "GND" H 5500 3830 30  0001 C CNN
F 2 "" H 5500 3900 60  0000 C CNN
F 3 "" H 5500 3900 60  0000 C CNN
	1    5500 3900
	1    0    0    -1  
$EndComp
Wire Wire Line
	5500 3650 5500 3900
$Comp
L R R27
U 1 1
P 3550 3400
F 0 "R27" V 3630 3400 40  0000 C CNN
F 1 "330k" V 3557 3401 40  0000 C CNN
F 2 "SM0805" V 3480 3400 30  0001 C CNN
F 3 "SEI-RMCF_RMCP.pdf" H 3550 3400 30  0001 C CNN
F 4 "RES 330K OHM 1/8W 5% 0805" V 3550 3400 60  0001 C CNN "Descripción"
F 5 "Stackpole Electronics Inc" V 3550 3400 60  0001 C CNN "Fabricante"
F 6 "RMCF0805JT330K" V 3550 3400 60  0001 C CNN "Nro de parte"
F 7 "..PCB/EDU-NXP/Datasheets" V 3550 3400 60  0001 C CNN "Path datasheet"
F 8 "RMCF0805JT330KCT-ND" V 3550 3400 60  0001 C CNN "Digikey"
F 9 "0805" V 3550 3400 60  0001 C CNN "Footprint"
	1    3550 3400
	1    0    0    -1  
$EndComp
$Comp
L GND #PWR0116
U 1 1
P 3550 3900
F 0 "#PWR0116" H 3550 3900 30  0001 C CNN
F 1 "GND" H 3550 3830 30  0001 C CNN
F 2 "" H 3550 3900 60  0000 C CNN
F 3 "" H 3550 3900 60  0000 C CNN
	1    3550 3900
	1    0    0    -1  
$EndComp
Wire Wire Line
	3550 3650 3550 3900
Wire Wire Line
	3750 3150 3550 3150
Wire Wire Line
	4700 3150 4500 3150
Wire Wire Line
	5700 3150 5500 3150
$Comp
L R R39
U 1 1
P 7900 3400
F 0 "R39" V 7980 3400 40  0000 C CNN
F 1 "330k" V 7907 3401 40  0000 C CNN
F 2 "SM0805" V 3480 3400 30  0001 C CNN
F 3 "SEI-RMCF_RMCP.pdf" H 3550 3400 30  0001 C CNN
F 4 "RES 330K OHM 1/8W 5% 0805" V 3550 3400 60  0001 C CNN "Descripción"
F 5 "Stackpole Electronics Inc" V 3550 3400 60  0001 C CNN "Fabricante"
F 6 "RMCF0805JT330K" V 3550 3400 60  0001 C CNN "Nro de parte"
F 7 "..PCB/EDU-NXP/Datasheets" V 3550 3400 60  0001 C CNN "Path datasheet"
F 8 "RMCF0805JT330KCT-ND" V 3550 3400 60  0001 C CNN "Digikey"
F 9 "0805" V 3550 3400 60  0001 C CNN "Footprint"
	1    7900 3400
	1    0    0    -1  
$EndComp
$Comp
L GND #PWR0117
U 1 1
P 7900 3900
F 0 "#PWR0117" H 7900 3900 30  0001 C CNN
F 1 "GND" H 7900 3830 30  0001 C CNN
F 2 "" H 7900 3900 60  0000 C CNN
F 3 "" H 7900 3900 60  0000 C CNN
	1    7900 3900
	1    0    0    -1  
$EndComp
Wire Wire Line
	7900 3650 7900 3900
Wire Wire Line
	8100 3150 7900 3150
$Comp
L R R31
U 1 1
P 4500 5850
F 0 "R31" V 4580 5850 40  0000 C CNN
F 1 "330k" V 4507 5851 40  0000 C CNN
F 2 "SM0805" V 3480 3400 30  0001 C CNN
F 3 "SEI-RMCF_RMCP.pdf" H 3550 3400 30  0001 C CNN
F 4 "RES 330K OHM 1/8W 5% 0805" V 3550 3400 60  0001 C CNN "Descripción"
F 5 "Stackpole Electronics Inc" V 3550 3400 60  0001 C CNN "Fabricante"
F 6 "RMCF0805JT330K" V 3550 3400 60  0001 C CNN "Nro de parte"
F 7 "..PCB/EDU-NXP/Datasheets" V 3550 3400 60  0001 C CNN "Path datasheet"
F 8 "RMCF0805JT330KCT-ND" V 3550 3400 60  0001 C CNN "Digikey"
F 9 "0805" V 3550 3400 60  0001 C CNN "Footprint"
	1    4500 5850
	1    0    0    -1  
$EndComp
$Comp
L GND #PWR0118
U 1 1
P 4500 6350
F 0 "#PWR0118" H 4500 6350 30  0001 C CNN
F 1 "GND" H 4500 6280 30  0001 C CNN
F 2 "" H 4500 6350 60  0000 C CNN
F 3 "" H 4500 6350 60  0000 C CNN
	1    4500 6350
	1    0    0    -1  
$EndComp
Wire Wire Line
	4500 6100 4500 6350
Wire Wire Line
	4700 5600 4500 5600
Wire Wire Line
	8100 5600 7900 5600
Wire Wire Line
	7900 6100 7900 6350
$Comp
L GND #PWR0119
U 1 1
P 7900 6350
F 0 "#PWR0119" H 7900 6350 30  0001 C CNN
F 1 "GND" H 7900 6280 30  0001 C CNN
F 2 "" H 7900 6350 60  0000 C CNN
F 3 "" H 7900 6350 60  0000 C CNN
	1    7900 6350
	1    0    0    -1  
$EndComp
$Comp
L R R40
U 1 1
P 7900 5850
F 0 "R40" V 7980 5850 40  0000 C CNN
F 1 "330k" V 7907 5851 40  0000 C CNN
F 2 "SM0805" V 3480 3400 30  0001 C CNN
F 3 "SEI-RMCF_RMCP.pdf" H 3550 3400 30  0001 C CNN
F 4 "RES 330K OHM 1/8W 5% 0805" V 3550 3400 60  0001 C CNN "Descripción"
F 5 "Stackpole Electronics Inc" V 3550 3400 60  0001 C CNN "Fabricante"
F 6 "RMCF0805JT330K" V 3550 3400 60  0001 C CNN "Nro de parte"
F 7 "..PCB/EDU-NXP/Datasheets" V 3550 3400 60  0001 C CNN "Path datasheet"
F 8 "RMCF0805JT330KCT-ND" V 3550 3400 60  0001 C CNN "Digikey"
F 9 "0805" V 3550 3400 60  0001 C CNN "Footprint"
	1    7900 5850
	1    0    0    -1  
$EndComp
Wire Wire Line
	8100 5500 8100 5600
Wire Wire Line
	8100 6350 8100 6100
Wire Wire Line
	8400 5250 8400 5550
Wire Wire Line
	8400 6150 8400 6050
$Comp
L R R44
U 1 1
P 8400 5800
F 0 "R44" V 8480 5800 40  0000 C CNN
F 1 "680" V 8407 5801 40  0000 C CNN
F 2 "SM0805" V 3980 3350 30  0001 C CNN
F 3 "RR Series Resistor Specifications.pdf" H 4050 3350 30  0001 C CNN
F 4 "RES 680 OHM 1/10W .5% 0805 SMD" V 4050 3350 60  0001 C CNN "Descripción"
F 5 "Susumu" V 4050 3350 60  0001 C CNN "Fabricante"
F 6 "RR1220P-681-D" V 4050 3350 60  0001 C CNN "Nro de parte"
F 7 "..PCB/EDU-NXP/Datasheets" V 4050 3350 60  0001 C CNN "Path datasheet"
F 8 "RR12P680DCT-ND" V 4050 3350 60  0001 C CNN "Digikey"
F 9 "0805" V 4050 3350 60  0001 C CNN "Footprint"
	1    8400 5800
	1    0    0    -1  
$EndComp
Wire Wire Line
	8400 6550 8400 6600
$Comp
L GND #PWR0120
U 1 1
P 8400 6600
F 0 "#PWR0120" H 8400 6600 30  0001 C CNN
F 1 "GND" H 8400 6530 30  0001 C CNN
F 2 "" H 8400 6600 60  0000 C CNN
F 3 "" H 8400 6600 60  0000 C CNN
	1    8400 6600
	1    0    0    -1  
$EndComp
$Comp
L R R42
U 1 1
P 8100 5850
F 0 "R42" V 8180 5850 40  0000 C CNN
F 1 "10k" V 8107 5851 40  0000 C CNN
F 2 "SM0805" V 1230 4900 30  0001 C CNN
F 3 "AOA0000CE1.pdf" H 1300 4900 30  0001 C CNN
F 4 "RES 10K OHM 1/8W 5% 0805 SMD" V 1300 4900 60  0001 C CNN "Descripción"
F 5 "Panasonic Electronic Components" V 1300 4900 60  0001 C CNN "Fabricante"
F 6 "ERJ-6GEYJ103V" V 1300 4900 60  0001 C CNN "Nro de parte"
F 7 "..PCB/EDU-NXP/Datasheets" V 1300 4900 60  0001 C CNN "Path datasheet"
F 8 "P10KACT-ND" V 1300 4900 60  0001 C CNN "Digikey"
F 9 "0805" V 1300 4900 60  0001 C CNN "Footprint"
	1    8100 5850
	1    0    0    -1  
$EndComp
$Comp
L MOSFET_N Q6
U 1 1
P 8300 6350
F 0 "Q6" H 8310 6520 60  0000 R CNN
F 1 "2N7002" H 8310 6200 60  0000 R CNN
F 2 "SOT23GDS" H 8300 6350 60  0001 C CNN
F 3 "2N7000.pdf" H 3950 3900 60  0001 C CNN
F 4 "MOSFET N-CH 60V 115MA SOT-23" H 3950 3900 60  0001 C CNN "Descripción"
F 5 "Fairchild Semiconductor" H 3950 3900 60  0001 C CNN "Fabricante"
F 6 "2N7002" H 3950 3900 60  0001 C CNN "Nro de parte"
F 7 "..PCB/EDU-NXP/Datasheets" H 3950 3900 60  0001 C CNN "Path datasheet"
F 8 "2N7002NCT-ND" H 3950 3900 60  0001 C CNN "Digikey"
F 9 "SOT-23" H 3950 3900 60  0001 C CNN "Footprint"
	1    8300 6350
	1    0    0    -1  
$EndComp
Text HLabel 8100 5500 0    60   Input ~ 0
LED3
$Comp
L LED D10
U 1 1
P 5000 5050
F 0 "D10" H 5000 5150 50  0000 C CNN
F 1 "LED" H 5000 4950 50  0000 C CNN
F 2 "LED-0805" H 5500 4900 60  0001 C CNN
F 3 "qtlp630c-2.pdf" H 5500 4900 60  0001 C CNN
F 4 "LED ALG RED WTR CLR 0805 SMD T/R" H 5500 4900 60  0001 C CNN "Descripción"
F 5 "Everlight Electronics Co Ltd" H 5500 4900 60  0001 C CNN "Fabricante"
F 6 "QTLP630C7TR" H 5500 4900 60  0001 C CNN "Nro de parte"
F 7 "..PCB/EDU-NXP/Datasheets" H 5500 4900 60  0001 C CNN "Path datasheet"
F 8 "1080-1412-1-ND" H 5500 4900 60  0001 C CNN "Digikey"
F 9 "0805" H 5500 4900 60  0001 C CNN "Footprint"
	1    5000 5050
	0    1    1    0   
$EndComp
$Comp
L LED D12
U 1 1
P 8400 5050
F 0 "D12" H 8400 5150 50  0000 C CNN
F 1 "LED" H 8400 4950 50  0000 C CNN
F 2 "LED-0805" H 5500 4900 60  0001 C CNN
F 3 "qtlp630c-2.pdf" H 5500 4900 60  0001 C CNN
F 4 "LED GREEN WATER CLR 0805 SMD T/R" H 5500 4900 60  0001 C CNN "Descripción"
F 5 "Everlight Electronics Co Ltd" H 5500 4900 60  0001 C CNN "Fabricante"
F 6 "QTLP630C7TR" H 5500 4900 60  0001 C CNN "Nro de parte"
F 7 "..PCB/EDU-NXP/Datasheets" H 5500 4900 60  0001 C CNN "Path datasheet"
F 8 "1080-1411-1-ND" H 5500 4900 60  0001 C CNN "Digikey"
F 9 "0805" H 5500 4900 60  0001 C CNN "Footprint"
	1    8400 5050
	0    1    1    0   
$EndComp
$Comp
L LED D11
U 1 1
P 8400 2600
F 0 "D11" H 8400 2700 50  0000 C CNN
F 1 "LED" H 8400 2500 50  0000 C CNN
F 2 "LED-0805" H 5500 4900 60  0001 C CNN
F 3 "qtlp630c-2.pdf" H 5500 4900 60  0001 C CNN
F 4 "LED YELLOW WTR CLR 0805 SMD T/R" H 5500 4900 60  0001 C CNN "Descripción"
F 5 "Everlight Electronics Co Ltd" H 5500 4900 60  0001 C CNN "Fabricante"
F 6 "QTLP630C7TR" H 5500 4900 60  0001 C CNN "Nro de parte"
F 7 "..PCB/EDU-NXP/Datasheets" H 5500 4900 60  0001 C CNN "Path datasheet"
F 8 "1080-1410-1-ND" H 5500 4900 60  0001 C CNN "Digikey"
F 9 "0805" H 5500 4900 60  0001 C CNN "Footprint"
	1    8400 2600
	0    1    1    0   
$EndComp
Wire Wire Line
	8400 4850 8400 4800
$Comp
L +5V #PWR0121
U 1 1
P 8400 4800
F 0 "#PWR0121" H 8400 4890 20  0001 C CNN
F 1 "+5V" H 8400 4890 30  0000 C CNN
F 2 "" H 8400 4800 60  0000 C CNN
F 3 "" H 8400 4800 60  0000 C CNN
	1    8400 4800
	1    0    0    -1  
$EndComp
Wire Wire Line
	1900 1500 1950 1500
Wire Wire Line
	2550 1500 2700 1500
Connection ~ 2700 1500
Wire Wire Line
	1900 3100 1950 3100
Wire Wire Line
	2550 3100 2700 3100
Connection ~ 2700 3100
Wire Wire Line
	1900 4700 1950 4700
Wire Wire Line
	2550 4700 2700 4700
Connection ~ 2700 4700
Wire Wire Line
	1900 6300 1950 6300
Wire Wire Line
	2550 6300 2700 6300
Connection ~ 2700 6300
$Comp
L MOSFET_N Q5
U 1 1
P 8300 3900
F 0 "Q5" H 8310 4070 60  0000 R CNN
F 1 "2N7002" H 8310 3750 60  0000 R CNN
F 2 "SOT23GDS" H 8300 3900 60  0001 C CNN
F 3 "2N7000.pdf" H 3950 1450 60  0001 C CNN
F 4 "MOSFET N-CH 60V 115MA SOT-23" H 3950 1450 60  0001 C CNN "Descripción"
F 5 "Fairchild Semiconductor" H 3950 1450 60  0001 C CNN "Fabricante"
F 6 "2N7002" H 3950 1450 60  0001 C CNN "Nro de parte"
F 7 "..PCB/EDU-NXP/Datasheets" H 3950 1450 60  0001 C CNN "Path datasheet"
F 8 "2N7002NCT-ND" H 3950 1450 60  0001 C CNN "Digikey"
F 9 "SOT-23" H 3950 1450 60  0001 C CNN "Footprint"
	1    8300 3900
	1    0    0    -1  
$EndComp
$Comp
L MOSFET_N Q1
U 1 1
P 3950 3900
F 0 "Q1" H 3960 4070 60  0000 R CNN
F 1 "2N7002" H 3960 3750 60  0000 R CNN
F 2 "SOT23GDS" H 3950 3900 60  0001 C CNN
F 3 "2N7000.pdf" H 3950 3900 60  0001 C CNN
F 4 "MOSFET N-CH 60V 115MA SOT-23" H 3950 3900 60  0001 C CNN "Descripción"
F 5 "Fairchild Semiconductor" H 3950 3900 60  0001 C CNN "Fabricante"
F 6 "2N7002" H 3950 3900 60  0001 C CNN "Nro de parte"
F 7 "..PCB/EDU-NXP/Datasheets" H 3950 3900 60  0001 C CNN "Path datasheet"
F 8 "2N7002NCT-ND" H 3950 3900 60  0001 C CNN "Digikey"
F 9 "SOT-23" H 3950 3900 60  0001 C CNN "Footprint"
	1    3950 3900
	1    0    0    -1  
$EndComp
$EndSCHEMATC
